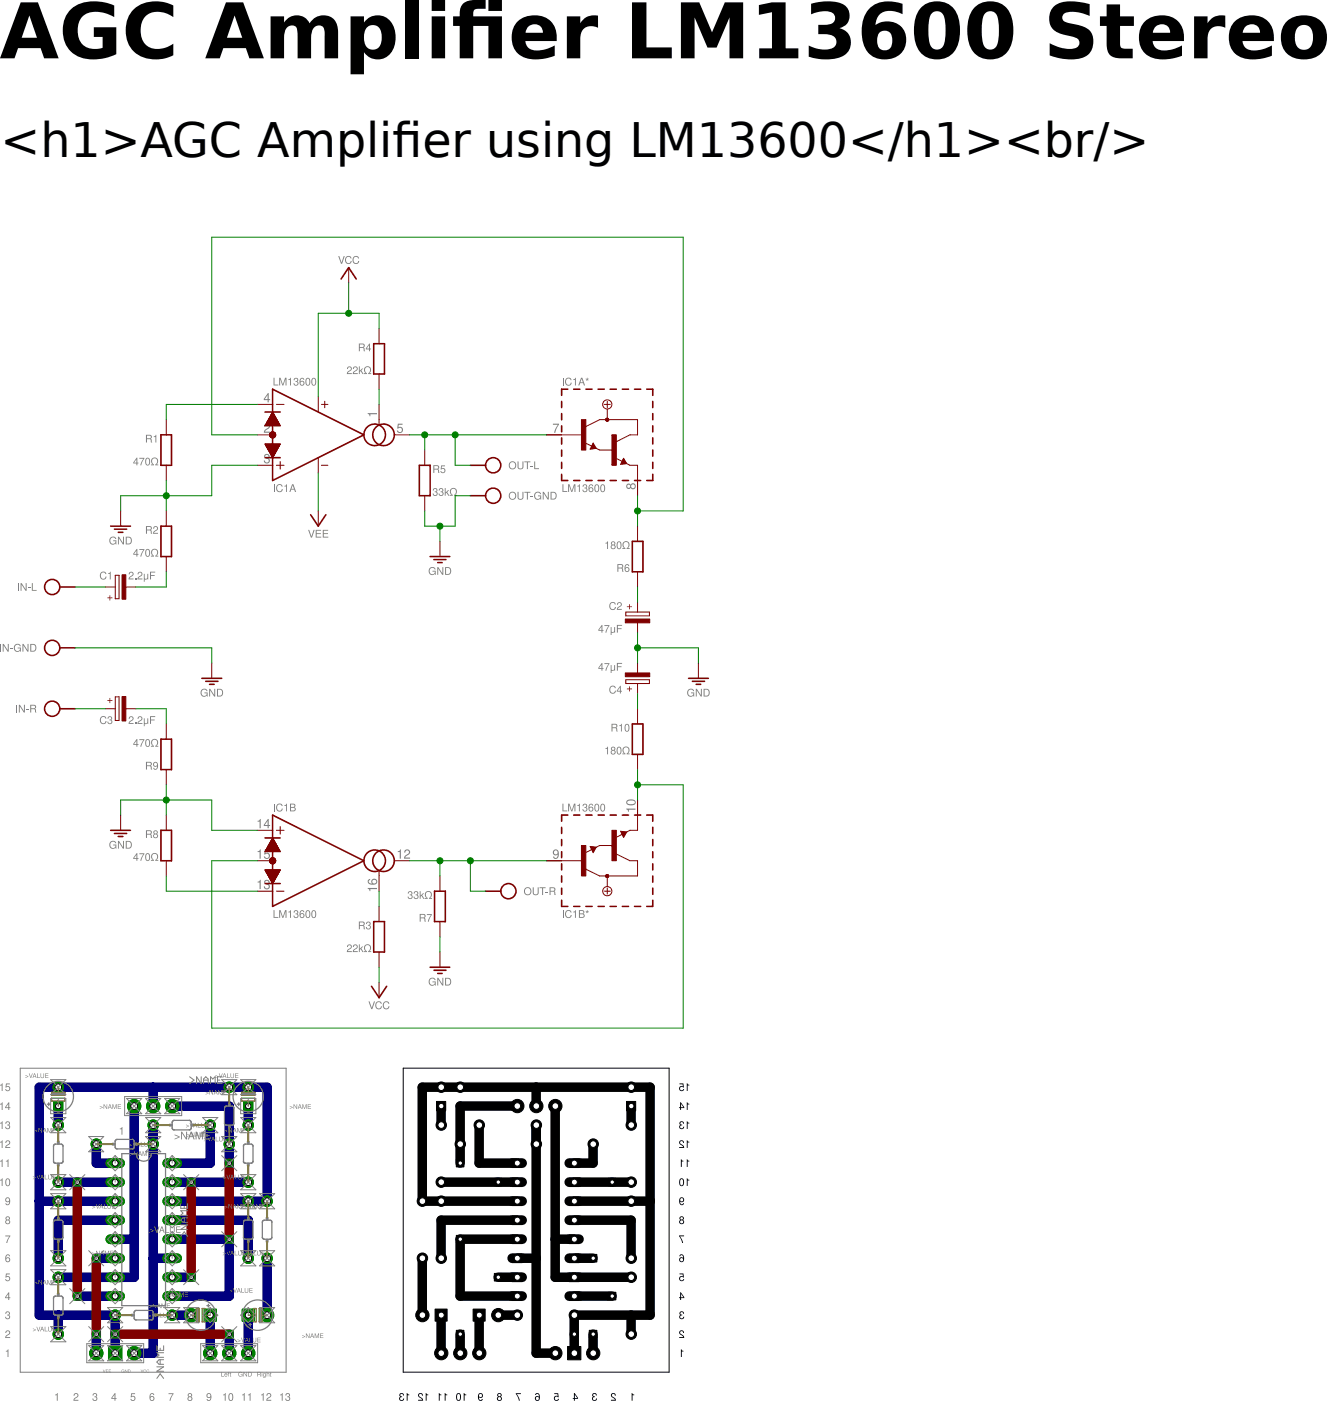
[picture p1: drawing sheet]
<?xml version="1.0" encoding="utf-8"?>
<!DOCTYPE eagle SYSTEM "eagle.dtd">
<eagle version="7.2.0">
<drawing>
<settings>
<setting alwaysvectorfont="no"/>
<setting verticaltext="up"/>
</settings>
<grid distance="0.1" unitdist="inch" unit="inch" style="lines" multiple="1" display="yes" altdistance="2" altunitdist="inch" altunit="inch"/>
<schematic xreflabel="%F%N/%S" xrefpart="/%S.%C%R">
<libraries>
<library name="ic">
<symbols>
<symbol name="OTA">
<wire x1="-7.62" y1="7.62" x2="-7.62" y2="-7.62" width="0.254" layer="94"/>
<wire x1="-7.62" y1="-7.62" x2="7.62" y2="0" width="0.254" layer="94"/>
<wire x1="7.62" y1="0" x2="-7.62" y2="7.62" width="0.254" layer="94"/>
<wire x1="-6.35" y1="5.715" x2="-6.35" y2="4.445" width="0.1524" layer="94"/>
<wire x1="-6.985" y1="5.08" x2="-5.715" y2="5.08" width="0.1524" layer="94"/>
<wire x1="-6.985" y1="-5.08" x2="-5.715" y2="-5.08" width="0.1524" layer="94"/>
<text x="-7.62" y="8.255" size="1.27" layer="95">&gt;NAME</text>
<text x="-7.62" y="-8.255" size="1.27" layer="96" align="top-left">&gt;VALUE</text>
<pin name="-IN" x="-10.16" y="-5.08" visible="pad" length="short" direction="in"/>
<pin name="+IN" x="-10.16" y="5.08" visible="pad" length="short" direction="in"/>
<pin name="OUT" x="15.24" y="0" visible="pad" length="short" direction="out" rot="R180"/>
<polygon width="0" layer="94">
<vertex x="-7.62" y="0.508" curve="90"/>
<vertex x="-8.128" y="0" curve="90"/>
<vertex x="-7.62" y="-0.508" curve="90"/>
<vertex x="-7.112" y="0" curve="90"/>
</polygon>
<polygon width="0" layer="94">
<vertex x="-7.62" y="3.81"/>
<vertex x="-8.89" y="1.524"/>
<vertex x="-6.35" y="1.524"/>
</polygon>
<wire x1="-8.89" y1="3.81" x2="-6.35" y2="3.81" width="0.254" layer="94"/>
<polygon width="0" layer="94">
<vertex x="-7.62" y="-3.81"/>
<vertex x="-6.35" y="-1.524"/>
<vertex x="-8.89" y="-1.524"/>
</polygon>
<wire x1="-6.35" y1="-3.81" x2="-8.89" y2="-3.81" width="0.254" layer="94"/>
<pin name="DIODE/BIAS" x="-10.16" y="0" visible="pad" length="short" direction="pas"/>
<circle x="9.41605" y="0" radius="1.79605" width="0.254" layer="94"/>
<circle x="10.90395" y="0" radius="1.79605" width="0.254" layer="94"/>
<pin name="AMP/BIAS" x="10.16" y="-5.08" visible="pad" length="short" direction="in" rot="R90"/>
<wire x1="10.16" y1="-2.54" x2="10.16" y2="-1.651" width="0.1524" layer="94"/>
</symbol>
<symbol name="OTABUF">
<wire x1="0" y1="2.54" x2="-1.27" y2="2.54" width="0.1524" layer="94"/>
<wire x1="-1.27" y1="2.54" x2="-3.7465" y2="1.30175" width="0.1524" layer="94"/>
<wire x1="-2.3495" y1="-1.36525" x2="-1.8415" y2="-2.25425" width="0.1524" layer="94"/>
<wire x1="-1.8415" y1="-2.25425" x2="-2.8575" y2="-2.38125" width="0.1524" layer="94"/>
<wire x1="-2.8575" y1="-2.38125" x2="-2.3495" y2="-1.36525" width="0.1524" layer="94"/>
<wire x1="-1.27" y1="-2.54" x2="-1.8415" y2="-2.25425" width="0.1524" layer="94"/>
<wire x1="-1.8415" y1="-2.25425" x2="-3.502" y2="-1.424" width="0.1524" layer="94"/>
<wire x1="-2.6035" y1="-2.25425" x2="-2.032" y2="-2.19075" width="0.3048" layer="94"/>
<wire x1="-2.032" y1="-2.19075" x2="-2.3495" y2="-1.61925" width="0.3048" layer="94"/>
<wire x1="-2.3495" y1="-1.61925" x2="-2.6035" y2="-2.12725" width="0.254" layer="94"/>
<wire x1="-2.6035" y1="-2.12725" x2="-2.2225" y2="-2.12725" width="0.254" layer="94"/>
<wire x1="-2.2225" y1="-2.12725" x2="-2.3495" y2="-1.87325" width="0.254" layer="94"/>
<text x="-7.62" y="8.255" size="1.27" layer="95" ratio="10">&gt;NAME</text>
<text x="-7.62" y="-8.255" size="1.27" layer="96" ratio="10" align="top-left">&gt;VALUE</text>
<rectangle x1="-4.318" y1="-2.54" x2="-3.556" y2="2.54" layer="94"/>
<pin name="BUFF/IN" x="-10.16" y="0" visible="pad" length="short" direction="in"/>
<pin name="BUFF/OUT" x="5.08" y="-10.16" visible="pad" length="short" direction="out" rot="R90"/>
<wire x1="5.08" y1="0" x2="3.81" y2="0" width="0.1524" layer="94"/>
<wire x1="3.81" y1="0" x2="1.3335" y2="-1.23825" width="0.1524" layer="94"/>
<wire x1="2.7305" y1="-3.90525" x2="3.2385" y2="-4.79425" width="0.1524" layer="94"/>
<wire x1="3.2385" y1="-4.79425" x2="2.2225" y2="-4.92125" width="0.1524" layer="94"/>
<wire x1="2.2225" y1="-4.92125" x2="2.7305" y2="-3.90525" width="0.1524" layer="94"/>
<wire x1="3.81" y1="-5.08" x2="3.2385" y2="-4.79425" width="0.1524" layer="94"/>
<wire x1="3.2385" y1="-4.79425" x2="1.578" y2="-3.964" width="0.1524" layer="94"/>
<wire x1="2.4765" y1="-4.79425" x2="3.048" y2="-4.73075" width="0.3048" layer="94"/>
<wire x1="3.048" y1="-4.73075" x2="2.7305" y2="-4.15925" width="0.3048" layer="94"/>
<wire x1="2.7305" y1="-4.15925" x2="2.4765" y2="-4.66725" width="0.254" layer="94"/>
<wire x1="2.4765" y1="-4.66725" x2="2.8575" y2="-4.66725" width="0.254" layer="94"/>
<wire x1="2.8575" y1="-4.66725" x2="2.7305" y2="-4.41325" width="0.254" layer="94"/>
<rectangle x1="0.762" y1="-5.08" x2="1.524" y2="0" layer="94"/>
<wire x1="-1.27" y1="-2.54" x2="1.27" y2="-2.54" width="0.1524" layer="94"/>
<polygon width="0.127" layer="94">
<vertex x="0" y="2.286" curve="-90"/>
<vertex x="-0.254" y="2.54" curve="-90"/>
<vertex x="0" y="2.794" curve="-90"/>
<vertex x="0.254" y="2.54" curve="-90"/>
</polygon>
<wire x1="0" y1="2.54" x2="5.08" y2="2.54" width="0.1524" layer="94"/>
<wire x1="5.08" y1="2.54" x2="5.08" y2="0" width="0.1524" layer="94"/>
<circle x="0" y="5.08" radius="0.762" width="0.1524" layer="94"/>
<wire x1="0.508" y1="5.08" x2="-0.508" y2="5.08" width="0.127" layer="94"/>
<wire x1="0" y1="5.588" x2="0" y2="4.572" width="0.127" layer="94"/>
<wire x1="0" y1="4.318" x2="0" y2="2.54" width="0.1524" layer="94"/>
<wire x1="-7.62" y1="7.62" x2="7.62" y2="7.62" width="0.254" layer="94" style="shortdash"/>
<wire x1="7.62" y1="-7.62" x2="-7.62" y2="-7.62" width="0.254" layer="94" style="shortdash"/>
<wire x1="-10.16" y1="0" x2="-3.81" y2="0" width="0.1524" layer="94"/>
<wire x1="3.81" y1="-5.08" x2="5.08" y2="-5.08" width="0.1524" layer="94"/>
<wire x1="5.08" y1="-5.08" x2="5.08" y2="-10.16" width="0.1524" layer="94"/>
<wire x1="7.62" y1="7.62" x2="7.62" y2="-7.62" width="0.254" layer="94" style="shortdash"/>
<wire x1="-7.62" y1="7.62" x2="-7.62" y2="-7.62" width="0.254" layer="94" style="shortdash"/>
</symbol>
<symbol name="PWR+-OTA">
<text x="-1.27" y="4.445" size="0.8128" layer="93" rot="MR90">V+</text>
<text x="-1.27" y="-5.715" size="0.8128" layer="93" rot="MR90">V-</text>
<pin name="V+" x="0" y="6.35" visible="off" length="short" direction="pwr" rot="R270"/>
<pin name="V-" x="0" y="-6.35" visible="off" length="short" direction="pwr" rot="R90"/>
<text x="1.27" y="5.08" size="1.778" layer="94" font="vector" rot="MR0" align="center">+</text>
<text x="1.27" y="-5.08" size="1.778" layer="94" font="vector" rot="MR0" align="center">-</text>
</symbol>
</symbols>
<devicesets>
<deviceset name="LM13600">
<gates>
<gate name="A" symbol="OTA" x="0" y="22.86"/>
<gate name="B" symbol="OTA" x="0" y="2.54"/>
<gate name="A*" symbol="OTABUF" x="35.56" y="22.86"/>
<gate name="B*" symbol="OTABUF" x="35.56" y="2.54"/>
<gate name="5" symbol="PWR+-OTA" x="2.54" y="22.86"/>
</gates>
<devices>
<device name="" package="DIL16">
<connects>
<connect gate="5" pin="V+" pad="11"/>
<connect gate="5" pin="V-" pad="6"/>
<connect gate="A" pin="+IN" pad="3"/>
<connect gate="A" pin="-IN" pad="4"/>
<connect gate="A" pin="AMP/BIAS" pad="1"/>
<connect gate="A" pin="DIODE/BIAS" pad="2"/>
<connect gate="A" pin="OUT" pad="5"/>
<connect gate="A*" pin="BUFF/IN" pad="7"/>
<connect gate="A*" pin="BUFF/OUT" pad="8"/>
<connect gate="B" pin="+IN" pad="14"/>
<connect gate="B" pin="-IN" pad="13"/>
<connect gate="B" pin="AMP/BIAS" pad="16"/>
<connect gate="B" pin="DIODE/BIAS" pad="15"/>
<connect gate="B" pin="OUT" pad="12"/>
<connect gate="B*" pin="BUFF/IN" pad="9"/>
<connect gate="B*" pin="BUFF/OUT" pad="10"/>
</connects>
<technologies>
<technology name=""/>
</technologies>
</device>
</devices>
</deviceset>
</devicesets>
</library>
<library name="r">
<symbols>
<symbol name="R">
<pin name="1" x="0" y="5.08" visible="off" length="short" direction="pas" swaplevel="1" rot="R270"/>
<pin name="2" x="0" y="-5.08" visible="off" length="short" direction="pas" swaplevel="1" rot="R90"/>
<wire x1="0.889" y1="-2.54" x2="0.889" y2="2.54" width="0.254" layer="94"/>
<wire x1="-0.889" y1="2.54" x2="-0.889" y2="-2.54" width="0.254" layer="94"/>
<wire x1="0.889" y1="2.54" x2="-0.889" y2="2.54" width="0.254" layer="94"/>
<wire x1="0.889" y1="-2.54" x2="-0.889" y2="-2.54" width="0.254" layer="94"/>
<text x="-1.27" y="1.27" size="1.27" layer="95" align="bottom-right">&gt;NAME</text>
<text x="-1.27" y="-1.27" size="1.27" layer="96" align="top-right">&gt;VALUE</text>
</symbol>
</symbols>
<devicesets>
<deviceset name="R" prefix="R" uservalue="yes">
<gates>
<gate name="1" symbol="R" x="0" y="0"/>
</gates>
<devices>
<device name="0204/5" package="0204/5">
<connects>
<connect gate="1" pin="1" pad="1"/>
<connect gate="1" pin="2" pad="2"/>
</connects>
<technologies>
<technology name=""/>
</technologies>
</device>
<device name="0204/7" package="0204/7">
<connects>
<connect gate="1" pin="1" pad="1"/>
<connect gate="1" pin="2" pad="2"/>
</connects>
<technologies>
<technology name=""/>
</technologies>
</device>
<device name="0204V" package="0204V">
<connects>
<connect gate="1" pin="1" pad="1"/>
<connect gate="1" pin="2" pad="2"/>
</connects>
<technologies>
<technology name=""/>
</technologies>
</device>
<device name="0207/10" package="0207/10">
<connects>
<connect gate="1" pin="1" pad="1"/>
<connect gate="1" pin="2" pad="2"/>
</connects>
<technologies>
<technology name=""/>
</technologies>
</device>
<device name="0207/12" package="0207/12">
<connects>
<connect gate="1" pin="1" pad="1"/>
<connect gate="1" pin="2" pad="2"/>
</connects>
<technologies>
<technology name=""/>
</technologies>
</device>
<device name="0207/15" package="0207/15">
<connects>
<connect gate="1" pin="1" pad="1"/>
<connect gate="1" pin="2" pad="2"/>
</connects>
<technologies>
<technology name=""/>
</technologies>
</device>
<device name="0207/2V" package="0207/2V">
<connects>
<connect gate="1" pin="1" pad="1"/>
<connect gate="1" pin="2" pad="2"/>
</connects>
<technologies>
<technology name=""/>
</technologies>
</device>
<device name="0207/5V" package="0207/5V">
<connects>
<connect gate="1" pin="1" pad="1"/>
<connect gate="1" pin="2" pad="2"/>
</connects>
<technologies>
<technology name=""/>
</technologies>
</device>
<device name="0207/7" package="0207/7">
<connects>
<connect gate="1" pin="1" pad="1"/>
<connect gate="1" pin="2" pad="2"/>
</connects>
<technologies>
<technology name=""/>
</technologies>
</device>
<device name="0204/10" package="0204/10">
<connects>
<connect gate="1" pin="1" pad="1"/>
<connect gate="1" pin="2" pad="2"/>
</connects>
<technologies>
<technology name=""/>
</technologies>
</device>
<device name="0204/12" package="0204/12">
<connects>
<connect gate="1" pin="1" pad="1"/>
<connect gate="1" pin="2" pad="2"/>
</connects>
<technologies>
<technology name=""/>
</technologies>
</device>
<device name="0204/15" package="0204/15">
<connects>
<connect gate="1" pin="1" pad="1"/>
<connect gate="1" pin="2" pad="2"/>
</connects>
<technologies>
<technology name=""/>
</technologies>
</device>
<device name="0204/2V" package="0204/2V">
<connects>
<connect gate="1" pin="1" pad="1"/>
<connect gate="1" pin="2" pad="2"/>
</connects>
<technologies>
<technology name=""/>
</technologies>
</device>
<device name="0202/2V" package="0202/2V">
<connects>
<connect gate="1" pin="1" pad="1"/>
<connect gate="1" pin="2" pad="2"/>
</connects>
<technologies>
<technology name=""/>
</technologies>
</device>
<device name="0202/5" package="0202/5">
<connects>
<connect gate="1" pin="1" pad="1"/>
<connect gate="1" pin="2" pad="2"/>
</connects>
<technologies>
<technology name=""/>
</technologies>
</device>
<device name="0202/7" package="0202/7">
<connects>
<connect gate="1" pin="1" pad="1"/>
<connect gate="1" pin="2" pad="2"/>
</connects>
<technologies>
<technology name=""/>
</technologies>
</device>
<device name="0202/10" package="0202/10">
<connects>
<connect gate="1" pin="1" pad="1"/>
<connect gate="1" pin="2" pad="2"/>
</connects>
<technologies>
<technology name=""/>
</technologies>
</device>
<device name="0202V" package="0202V">
<connects>
<connect gate="1" pin="1" pad="1"/>
<connect gate="1" pin="2" pad="2"/>
</connects>
<technologies>
<technology name=""/>
</technologies>
</device>
<device name="0202/12" package="0202/12">
<connects>
<connect gate="1" pin="1" pad="1"/>
<connect gate="1" pin="2" pad="2"/>
</connects>
<technologies>
<technology name=""/>
</technologies>
</device>
<device name="0202/15" package="0202/15">
<connects>
<connect gate="1" pin="1" pad="1"/>
<connect gate="1" pin="2" pad="2"/>
</connects>
<technologies>
<technology name=""/>
</technologies>
</device>
<device name="0202/7-V" package="0202/7-V">
<connects>
<connect gate="1" pin="1" pad="1"/>
<connect gate="1" pin="2" pad="2"/>
</connects>
<technologies>
<technology name=""/>
</technologies>
</device>
<device name="0202/5-V" package="0202/5-V">
<connects>
<connect gate="1" pin="1" pad="1"/>
<connect gate="1" pin="2" pad="2"/>
</connects>
<technologies>
<technology name=""/>
</technologies>
</device>
<device name="0202/10-V" package="0202/10-V">
<connects>
<connect gate="1" pin="1" pad="1"/>
<connect gate="1" pin="2" pad="2"/>
</connects>
<technologies>
<technology name=""/>
</technologies>
</device>
<device name="0204/7-V" package="0204/7-V">
<connects>
<connect gate="1" pin="1" pad="1"/>
<connect gate="1" pin="2" pad="2"/>
</connects>
<technologies>
<technology name=""/>
</technologies>
</device>
<device name="0204/10-V" package="0204/10-V">
<connects>
<connect gate="1" pin="1" pad="1"/>
<connect gate="1" pin="2" pad="2"/>
</connects>
<technologies>
<technology name=""/>
</technologies>
</device>
<device name="0204/12-V" package="0204/12-V">
<connects>
<connect gate="1" pin="1" pad="1"/>
<connect gate="1" pin="2" pad="2"/>
</connects>
<technologies>
<technology name=""/>
</technologies>
</device>
<device name="0204/15-V" package="0204/15-V">
<connects>
<connect gate="1" pin="1" pad="1"/>
<connect gate="1" pin="2" pad="2"/>
</connects>
<technologies>
<technology name=""/>
</technologies>
</device>
<device name="0204/2" package="0204/2">
<connects>
<connect gate="1" pin="1" pad="1"/>
<connect gate="1" pin="2" pad="2"/>
</connects>
<technologies>
<technology name=""/>
</technologies>
</device>
<device name="0202/12-V" package="0202/12-V">
<connects>
<connect gate="1" pin="1" pad="1"/>
<connect gate="1" pin="2" pad="2"/>
</connects>
<technologies>
<technology name=""/>
</technologies>
</device>
</devices>
</deviceset>
</devicesets>
</library>
<library name="c">
<symbols>
<symbol name="CPOL-H">
<text x="-1.27" y="-0.9525" size="1.27" layer="94" rot="R180">+</text>
<pin name="-" x="2.54" y="0" visible="off" length="point" direction="pas" rot="R180"/>
<pin name="+" x="-2.54" y="0" visible="off" length="point" direction="pas"/>
<wire x1="2.54" y1="0" x2="0.762" y2="0" width="0.1524" layer="94"/>
<wire x1="-2.54" y1="0" x2="-0.889" y2="0" width="0.1524" layer="94"/>
<rectangle x1="-1.4605" y1="-0.3175" x2="2.6035" y2="0.3175" layer="94" rot="R90"/>
<wire x1="-0.889" y1="-1.9685" x2="-0.254" y2="-1.9685" width="0.127" layer="94"/>
<wire x1="-0.254" y1="-1.9685" x2="-0.254" y2="1.9685" width="0.127" layer="94"/>
<wire x1="-0.254" y1="1.9685" x2="-0.889" y2="1.9685" width="0.127" layer="94"/>
<wire x1="-0.889" y1="1.9685" x2="-0.889" y2="0" width="0.127" layer="94"/>
<wire x1="-0.889" y1="0" x2="-0.889" y2="-1.9685" width="0.127" layer="94"/>
<text x="-1.27" y="1.27" size="1.27" layer="95" align="bottom-right">&gt;NAME</text>
<text x="1.27" y="1.27" size="1.27" layer="96">&gt;VALUE</text>
</symbol>
<symbol name="CPOL">
<text x="-2.54" y="1.27" size="1.27" layer="95" align="bottom-right">&gt;NAME</text>
<text x="-0.9525" y="1.27" size="1.27" layer="94" rot="R90">+</text>
<text x="-2.54" y="-1.27" size="1.27" layer="96" align="top-right">&gt;VALUE</text>
<pin name="-" x="0" y="-2.54" visible="off" length="point" direction="pas" rot="R90"/>
<pin name="+" x="0" y="2.54" visible="off" length="point" direction="pas" rot="R270"/>
<wire x1="0" y1="-2.54" x2="0" y2="-0.762" width="0.1524" layer="94"/>
<wire x1="0" y1="2.54" x2="0" y2="0.889" width="0.1524" layer="94"/>
<rectangle x1="-2.032" y1="-0.889" x2="2.032" y2="-0.254" layer="94"/>
<wire x1="-1.9685" y1="0.889" x2="-1.9685" y2="0.254" width="0.127" layer="94"/>
<wire x1="-1.9685" y1="0.254" x2="1.9685" y2="0.254" width="0.127" layer="94"/>
<wire x1="1.9685" y1="0.254" x2="1.9685" y2="0.889" width="0.127" layer="94"/>
<wire x1="1.9685" y1="0.889" x2="0" y2="0.889" width="0.127" layer="94"/>
<wire x1="0" y1="0.889" x2="-1.9685" y2="0.889" width="0.127" layer="94"/>
</symbol>
</symbols>
<devicesets>
<deviceset name="CPOL-H" prefix="C" uservalue="yes">
<gates>
<gate name="1" symbol="CPOL-H" x="0" y="0"/>
</gates>
<devices>
<device name="E2,5-5" package="E2,5-5">
<connects>
<connect gate="1" pin="+" pad="+"/>
<connect gate="1" pin="-" pad="-"/>
</connects>
<technologies>
<technology name=""/>
</technologies>
</device>
<device name="E2,5-5/V" package="E2,5-5/V">
<connects>
<connect gate="1" pin="+" pad="+"/>
<connect gate="1" pin="-" pad="-"/>
</connects>
<technologies>
<technology name=""/>
</technologies>
</device>
<device name="E2,5-3" package="E2,5-3">
<connects>
<connect gate="1" pin="+" pad="+"/>
<connect gate="1" pin="-" pad="-"/>
</connects>
<technologies>
<technology name=""/>
</technologies>
</device>
<device name="E2,5-3/V" package="E2,5-3/V">
<connects>
<connect gate="1" pin="+" pad="+"/>
<connect gate="1" pin="-" pad="-"/>
</connects>
<technologies>
<technology name=""/>
</technologies>
</device>
<device name="E2,5-4" package="E2,5-4">
<connects>
<connect gate="1" pin="+" pad="+"/>
<connect gate="1" pin="-" pad="-"/>
</connects>
<technologies>
<technology name=""/>
</technologies>
</device>
<device name="E2,5-4/V" package="E2.5-4/V">
<connects>
<connect gate="1" pin="+" pad="+"/>
<connect gate="1" pin="-" pad="-"/>
</connects>
<technologies>
<technology name=""/>
</technologies>
</device>
</devices>
</deviceset>
<deviceset name="CPOL" prefix="C" uservalue="yes">
<gates>
<gate name="1" symbol="CPOL" x="0" y="0"/>
</gates>
<devices>
<device name="E15-5AXIAL" package="E15-5">
<connects>
<connect gate="1" pin="+" pad="+"/>
<connect gate="1" pin="-" pad="-"/>
</connects>
<technologies>
<technology name=""/>
</technologies>
</device>
<device name="E15-6AXIAL" package="E15-6">
<connects>
<connect gate="1" pin="+" pad="+"/>
<connect gate="1" pin="-" pad="-"/>
</connects>
<technologies>
<technology name=""/>
</technologies>
</device>
<device name="E15-9AXIAL" package="E15-9">
<connects>
<connect gate="1" pin="+" pad="+"/>
<connect gate="1" pin="-" pad="-"/>
</connects>
<technologies>
<technology name=""/>
</technologies>
</device>
<device name="E2.5-4R" package="E2,5-4R">
<connects>
<connect gate="1" pin="+" pad="+"/>
<connect gate="1" pin="-" pad="-"/>
</connects>
<technologies>
<technology name=""/>
</technologies>
</device>
<device name="E2.5-5" package="E2,5-5">
<connects>
<connect gate="1" pin="+" pad="+"/>
<connect gate="1" pin="-" pad="-"/>
</connects>
<technologies>
<technology name=""/>
</technologies>
</device>
<device name="E2.5-6" package="E2,5-6">
<connects>
<connect gate="1" pin="+" pad="+"/>
<connect gate="1" pin="-" pad="-"/>
</connects>
<technologies>
<technology name=""/>
</technologies>
</device>
<device name="E2.5-7" package="E2,5-7">
<connects>
<connect gate="1" pin="+" pad="+"/>
<connect gate="1" pin="-" pad="-"/>
</connects>
<technologies>
<technology name=""/>
</technologies>
</device>
<device name="E2.5-4V" package="E2,5RE">
<connects>
<connect gate="1" pin="+" pad="+"/>
<connect gate="1" pin="-" pad="-"/>
</connects>
<technologies>
<technology name=""/>
</technologies>
</device>
<device name="E25-10AXIAL" package="E25-10">
<connects>
<connect gate="1" pin="+" pad="+"/>
<connect gate="1" pin="-" pad="-"/>
</connects>
<technologies>
<technology name=""/>
</technologies>
</device>
<device name="E25-9AXIAL" package="E25-9">
<connects>
<connect gate="1" pin="+" pad="+"/>
<connect gate="1" pin="-" pad="-"/>
</connects>
<technologies>
<technology name=""/>
</technologies>
</device>
<device name="E30-10AXIAL" package="E30-10">
<connects>
<connect gate="1" pin="+" pad="+"/>
<connect gate="1" pin="-" pad="-"/>
</connects>
<technologies>
<technology name=""/>
</technologies>
</device>
<device name="E30-12AXIAL" package="E30-12">
<connects>
<connect gate="1" pin="+" pad="+"/>
<connect gate="1" pin="-" pad="-"/>
</connects>
<technologies>
<technology name=""/>
</technologies>
</device>
<device name="E30-16AXIAL" package="E30-16">
<connects>
<connect gate="1" pin="+" pad="+"/>
<connect gate="1" pin="-" pad="-"/>
</connects>
<technologies>
<technology name=""/>
</technologies>
</device>
<device name="E35-12AXIAL" package="E35-12">
<connects>
<connect gate="1" pin="+" pad="+"/>
<connect gate="1" pin="-" pad="-"/>
</connects>
<technologies>
<technology name=""/>
</technologies>
</device>
<device name="E35-14AXIAL" package="E35-14">
<connects>
<connect gate="1" pin="+" pad="+"/>
<connect gate="1" pin="-" pad="-"/>
</connects>
<technologies>
<technology name=""/>
</technologies>
</device>
<device name="E35-16AXIAL" package="E35-16">
<connects>
<connect gate="1" pin="+" pad="+"/>
<connect gate="1" pin="-" pad="-"/>
</connects>
<technologies>
<technology name=""/>
</technologies>
</device>
<device name="E35-18AXIAL" package="E35-18">
<connects>
<connect gate="1" pin="+" pad="+"/>
<connect gate="1" pin="-" pad="-"/>
</connects>
<technologies>
<technology name=""/>
</technologies>
</device>
<device name="E45-16AXIAL" package="E45-16">
<connects>
<connect gate="1" pin="+" pad="+"/>
<connect gate="1" pin="-" pad="-"/>
</connects>
<technologies>
<technology name=""/>
</technologies>
</device>
<device name="E45-18AXIAL" package="E45-18">
<connects>
<connect gate="1" pin="+" pad="+"/>
<connect gate="1" pin="-" pad="-"/>
</connects>
<technologies>
<technology name=""/>
</technologies>
</device>
<device name="E45-21AXIAL" package="E45-21">
<connects>
<connect gate="1" pin="+" pad="+"/>
<connect gate="1" pin="-" pad="-"/>
</connects>
<technologies>
<technology name=""/>
</technologies>
</device>
<device name="E45-22AXIAL" package="E45-22">
<connects>
<connect gate="1" pin="+" pad="+"/>
<connect gate="1" pin="-" pad="-"/>
</connects>
<technologies>
<technology name=""/>
</technologies>
</device>
<device name="E45-25AXIAL" package="E45-25">
<connects>
<connect gate="1" pin="+" pad="+"/>
<connect gate="1" pin="-" pad="-"/>
</connects>
<technologies>
<technology name=""/>
</technologies>
</device>
<device name="E5-10.5" package="E5-10,5">
<connects>
<connect gate="1" pin="+" pad="+"/>
<connect gate="1" pin="-" pad="-"/>
</connects>
<technologies>
<technology name=""/>
</technologies>
</device>
<device name="E5-13" package="E5-13">
<connects>
<connect gate="1" pin="+" pad="+"/>
<connect gate="1" pin="-" pad="-"/>
</connects>
<technologies>
<technology name=""/>
</technologies>
</device>
<device name="E5-4" package="E5-4">
<connects>
<connect gate="1" pin="+" pad="+"/>
<connect gate="1" pin="-" pad="-"/>
</connects>
<technologies>
<technology name=""/>
</technologies>
</device>
<device name="E5-5" package="E5-5">
<connects>
<connect gate="1" pin="+" pad="+"/>
<connect gate="1" pin="-" pad="-"/>
</connects>
<technologies>
<technology name=""/>
</technologies>
</device>
<device name="E5-6" package="E5-6">
<connects>
<connect gate="1" pin="+" pad="+"/>
<connect gate="1" pin="-" pad="-"/>
</connects>
<technologies>
<technology name=""/>
</technologies>
</device>
<device name="E5-8.5" package="E5-8,5">
<connects>
<connect gate="1" pin="+" pad="+"/>
<connect gate="1" pin="-" pad="-"/>
</connects>
<technologies>
<technology name=""/>
</technologies>
</device>
<device name="E50-25AXIAL" package="E50-25">
<connects>
<connect gate="1" pin="+" pad="+"/>
<connect gate="1" pin="-" pad="-"/>
</connects>
<technologies>
<technology name=""/>
</technologies>
</device>
<device name="E50-30AXIAL" package="E50-30">
<connects>
<connect gate="1" pin="+" pad="+"/>
<connect gate="1" pin="-" pad="-"/>
</connects>
<technologies>
<technology name=""/>
</technologies>
</device>
<device name="E55-25AXIAL" package="E55-25">
<connects>
<connect gate="1" pin="+" pad="+"/>
<connect gate="1" pin="-" pad="-"/>
</connects>
<technologies>
<technology name=""/>
</technologies>
</device>
<device name="E55-30AXIAL" package="E55-30">
<connects>
<connect gate="1" pin="+" pad="+"/>
<connect gate="1" pin="-" pad="-"/>
</connects>
<technologies>
<technology name=""/>
</technologies>
</device>
<device name="E5-9VAXIAL" package="E5R">
<connects>
<connect gate="1" pin="+" pad="+"/>
<connect gate="1" pin="-" pad="-"/>
</connects>
<technologies>
<technology name=""/>
</technologies>
</device>
<device name="E7.5-16" package="E7,5-16">
<connects>
<connect gate="1" pin="+" pad="+"/>
<connect gate="1" pin="-" pad="-"/>
</connects>
<technologies>
<technology name=""/>
</technologies>
</device>
<device name="E7.5-18" package="E7,5-18">
<connects>
<connect gate="1" pin="+" pad="+"/>
<connect gate="1" pin="-" pad="-"/>
</connects>
<technologies>
<technology name=""/>
</technologies>
</device>
<device name="E2,5-6E" package="E2,5-6E">
<connects>
<connect gate="1" pin="+" pad="+"/>
<connect gate="1" pin="-" pad="-"/>
</connects>
<technologies>
<technology name=""/>
</technologies>
</device>
<device name="E2,5-4" package="E2,5-4">
<connects>
<connect gate="1" pin="+" pad="+"/>
<connect gate="1" pin="-" pad="-"/>
</connects>
<technologies>
<technology name=""/>
</technologies>
</device>
<device name="E2,5-3" package="E2,5-3">
<connects>
<connect gate="1" pin="+" pad="+"/>
<connect gate="1" pin="-" pad="-"/>
</connects>
<technologies>
<technology name=""/>
</technologies>
</device>
<device name="E2,5-4/V" package="E2.5-4/V">
<connects>
<connect gate="1" pin="+" pad="+"/>
<connect gate="1" pin="-" pad="-"/>
</connects>
<technologies>
<technology name=""/>
</technologies>
</device>
<device name="E2,5-5/V" package="E2,5-5/V">
<connects>
<connect gate="1" pin="+" pad="+"/>
<connect gate="1" pin="-" pad="-"/>
</connects>
<technologies>
<technology name=""/>
</technologies>
</device>
<device name="E5-5/V" package="E5-5/V">
<connects>
<connect gate="1" pin="+" pad="+"/>
<connect gate="1" pin="-" pad="-"/>
</connects>
<technologies>
<technology name=""/>
</technologies>
</device>
<device name="E5-4-R45" package="E5-4-R45">
<connects>
<connect gate="1" pin="+" pad="+"/>
<connect gate="1" pin="-" pad="-"/>
</connects>
<technologies>
<technology name=""/>
</technologies>
</device>
<device name="E2,5-3/V" package="E2,5-3/V">
<connects>
<connect gate="1" pin="+" pad="+"/>
<connect gate="1" pin="-" pad="-"/>
</connects>
<technologies>
<technology name=""/>
</technologies>
</device>
</devices>
</deviceset>
</devicesets>
</library>
<library name="pad">
<symbols>
<symbol name="GND">
<wire x1="-1.651" y1="0" x2="1.651" y2="0" width="0.254" layer="94"/>
<text x="0" y="-1.778" size="1.27" layer="96" align="top-center">&gt;VALUE</text>
<pin name="GND" x="0" y="2.54" visible="off" length="short" direction="sup" rot="R270"/>
<wire x1="-1.016" y1="-0.508" x2="1.016" y2="-0.508" width="0.254" layer="94"/>
<wire x1="-0.381" y1="-1.016" x2="0.381" y2="-1.016" width="0.254" layer="94"/>
</symbol>
<symbol name="VCC2">
<wire x1="1.27" y1="0.635" x2="0" y2="2.54" width="0.254" layer="94"/>
<wire x1="0" y1="2.54" x2="-1.27" y2="0.635" width="0.254" layer="94"/>
<text x="0" y="3.175" size="1.27" layer="95" align="bottom-center">VCC</text>
<pin name="VCC" x="0" y="0" visible="off" length="short" direction="sup" rot="R90"/>
</symbol>
<symbol name="GND2">
<wire x1="-1.651" y1="-2.54" x2="1.651" y2="-2.54" width="0.254" layer="94"/>
<text x="0" y="-4.318" size="1.27" layer="95" align="top-center">GND</text>
<pin name="GND" x="0" y="0" visible="off" length="short" direction="sup" rot="R270"/>
<wire x1="-1.016" y1="-3.048" x2="1.016" y2="-3.048" width="0.254" layer="94"/>
<wire x1="-0.381" y1="-3.556" x2="0.381" y2="-3.556" width="0.254" layer="94"/>
</symbol>
<symbol name="VEE2">
<wire x1="-1.27" y1="-0.635" x2="0" y2="-2.54" width="0.254" layer="94"/>
<wire x1="0" y1="-2.54" x2="1.27" y2="-0.635" width="0.254" layer="94"/>
<text x="0" y="-3.175" size="1.27" layer="95" rot="MR180" align="bottom-center">VEE</text>
<pin name="VEE" x="0" y="0" visible="off" length="short" direction="sup" rot="R270"/>
</symbol>
<symbol name="SPAD">
<pin name="P$1" x="0" y="0" visible="off" length="point" direction="pas" function="dot"/>
<wire x1="0" y1="0" x2="-2.54" y2="0" width="0.254" layer="94"/>
<circle x="-3.81" y="0" radius="1.27" width="0.254" layer="94"/>
<text x="-6.35" y="0" size="1.27" layer="95" align="center-right">&gt;NAME</text>
</symbol>
<symbol name="VCC">
<wire x1="1.27" y1="0.635" x2="0" y2="2.54" width="0.254" layer="94"/>
<wire x1="0" y1="2.54" x2="-1.27" y2="0.635" width="0.254" layer="94"/>
<text x="0" y="3.175" size="1.27" layer="96" align="bottom-center">&gt;VALUE</text>
<pin name="VCC" x="0" y="0" visible="off" length="short" direction="sup" rot="R90"/>
</symbol>
</symbols>
<devicesets>
<deviceset name="GND" prefix="S">
<gates>
<gate name="1" symbol="GND" x="0" y="0"/>
</gates>
<devices>
<device name="">
<technologies>
<technology name=""/>
</technologies>
</device>
</devices>
</deviceset>
<deviceset name="VCC_GND_VEE" prefix="PWR">
<gates>
<gate name="1" symbol="VCC2" x="0" y="5.08"/>
<gate name="2" symbol="GND2" x="0" y="0"/>
<gate name="3" symbol="VEE2" x="0" y="-7.62"/>
</gates>
<devices>
<device name="" package="SPAD-3">
<connects>
<connect gate="1" pin="VCC" pad="1"/>
<connect gate="2" pin="GND" pad="2"/>
<connect gate="3" pin="VEE" pad="3"/>
</connects>
<technologies>
<technology name=""/>
</technologies>
</device>
<device name="PWR-+GND-" package="SPAD-PWR-+GND-">
<connects>
<connect gate="1" pin="VCC" pad="VCC"/>
<connect gate="2" pin="GND" pad="GND"/>
<connect gate="3" pin="VEE" pad="VEE"/>
</connects>
<technologies>
<technology name=""/>
</technologies>
</device>
<device name="PWR--GND+" package="SPAD-PWR--GND+">
<connects>
<connect gate="1" pin="VCC" pad="VCC"/>
<connect gate="2" pin="GND" pad="GND"/>
<connect gate="3" pin="VEE" pad="VEE"/>
</connects>
<technologies>
<technology name=""/>
</technologies>
</device>
</devices>
</deviceset>
<deviceset name="SAUDIO" prefix="J">
<gates>
<gate name="-L" symbol="SPAD" x="0" y="5.08"/>
<gate name="-GND" symbol="SPAD" x="0" y="0"/>
<gate name="-R" symbol="SPAD" x="0" y="-5.08"/>
</gates>
<devices>
<device name="" package="SPAD-3">
<connects>
<connect gate="-GND" pin="P$1" pad="2"/>
<connect gate="-L" pin="P$1" pad="1"/>
<connect gate="-R" pin="P$1" pad="3"/>
</connects>
<technologies>
<technology name=""/>
</technologies>
</device>
<device name="L-GND-R" package="SPAD-L-GND-R">
<connects>
<connect gate="-GND" pin="P$1" pad="0"/>
<connect gate="-L" pin="P$1" pad="L"/>
<connect gate="-R" pin="P$1" pad="R"/>
</connects>
<technologies>
<technology name=""/>
</technologies>
</device>
<device name="R-GND-L" package="SPAD-R-GND-L">
<connects>
<connect gate="-GND" pin="P$1" pad="0"/>
<connect gate="-L" pin="P$1" pad="L"/>
<connect gate="-R" pin="P$1" pad="R"/>
</connects>
<technologies>
<technology name=""/>
</technologies>
</device>
</devices>
</deviceset>
<deviceset name="VCC">
<gates>
<gate name="1" symbol="VCC" x="0" y="0"/>
</gates>
<devices>
<device name="">
<technologies>
<technology name=""/>
</technologies>
</device>
</devices>
</deviceset>
</devicesets>
</library>
</libraries>
<attributes>
</attributes>
<variantdefs>
</variantdefs>
<classes>
<class number="0" name="default" width="0.6096" drill="0">
</class>
</classes>
<parts>
<part name="IC1" library="ic" deviceset="LM13600" device=""/>
<part name="R4" library="r" deviceset="R" device="0202/7" value="22kΩ"/>
<part name="R5" library="r" deviceset="R" device="0202/7-V" value="33kΩ"/>
<part name="R1" library="r" deviceset="R" device="0202/7-V" value="470Ω"/>
<part name="R2" library="r" deviceset="R" device="0202/7" value="470Ω"/>
<part name="C1" library="c" deviceset="CPOL-H" device="E2,5-4" value="2.2μF"/>
<part name="C2" library="c" deviceset="CPOL" device="E2,5-4/V" value="47μF"/>
<part name="R6" library="r" deviceset="R" device="0202/7-V" value="180Ω"/>
<part name="S2" library="pad" deviceset="GND" device=""/>
<part name="S3" library="pad" deviceset="GND" device=""/>
<part name="PWR" library="pad" deviceset="VCC_GND_VEE" device="PWR--GND+" value="VCC_GND_VEEPWR--GND+"/>
<part name="S1" library="pad" deviceset="GND" device=""/>
<part name="R3" library="r" deviceset="R" device="0202/7" value="22kΩ"/>
<part name="R7" library="r" deviceset="R" device="0202/7-V" value="33kΩ"/>
<part name="R8" library="r" deviceset="R" device="0202/7-V" value="470Ω"/>
<part name="R9" library="r" deviceset="R" device="0202/7-V" value="470Ω"/>
<part name="C3" library="c" deviceset="CPOL-H" device="E2,5-4" value="2.2μF"/>
<part name="C4" library="c" deviceset="CPOL" device="E2,5-4/V" value="47μF"/>
<part name="R10" library="r" deviceset="R" device="0202/7-V" value="180Ω"/>
<part name="S4" library="pad" deviceset="GND" device=""/>
<part name="IN" library="pad" deviceset="SAUDIO" device="L-GND-R" value="SAUDIOL-GND-R"/>
<part name="OUT" library="pad" deviceset="SAUDIO" device=""/>
<part name="S5" library="pad" deviceset="GND" device=""/>
<part name="U$1" library="pad" deviceset="VCC" device=""/>
</parts>
<sheets>
<sheet>
<plain>
</plain>
<instances>
<instance part="IC1" gate="A" x="55.88" y="99.06" rot="MR180"/>
<instance part="IC1" gate="A*" x="104.14" y="99.06"/>
<instance part="R4" gate="1" x="66.04" y="111.76"/>
<instance part="R5" gate="1" x="73.66" y="91.44" rot="MR0"/>
<instance part="R1" gate="1" x="30.48" y="96.52"/>
<instance part="R2" gate="1" x="30.48" y="81.28"/>
<instance part="C1" gate="1" x="22.86" y="73.66"/>
<instance part="C2" gate="1" x="109.22" y="68.58"/>
<instance part="R6" gate="1" x="109.22" y="78.74" rot="MR180"/>
<instance part="S2" gate="1" x="119.38" y="58.42"/>
<instance part="S3" gate="1" x="76.2" y="78.74"/>
<instance part="IC1" gate="5" x="55.88" y="99.06"/>
<instance part="PWR" gate="1" x="60.96" y="124.46"/>
<instance part="PWR" gate="2" x="22.86" y="86.36"/>
<instance part="PWR" gate="3" x="55.88" y="86.36"/>
<instance part="S1" gate="1" x="38.1" y="58.42"/>
<instance part="R3" gate="1" x="66.04" y="15.24"/>
<instance part="R7" gate="1" x="76.2" y="20.32" rot="MR180"/>
<instance part="R8" gate="1" x="30.48" y="30.48"/>
<instance part="R9" gate="1" x="30.48" y="45.72" rot="MR180"/>
<instance part="C3" gate="1" x="22.86" y="53.34" rot="MR180"/>
<instance part="C4" gate="1" x="109.22" y="58.42" rot="MR180"/>
<instance part="R10" gate="1" x="109.22" y="48.26"/>
<instance part="S4" gate="1" x="76.2" y="10.16"/>
<instance part="IC1" gate="B" x="55.88" y="27.94"/>
<instance part="IN" gate="-L" x="15.24" y="73.66"/>
<instance part="IN" gate="-GND" x="15.24" y="63.5"/>
<instance part="IN" gate="-R" x="15.24" y="53.34"/>
<instance part="OUT" gate="-L" x="81.28" y="93.98" rot="R180"/>
<instance part="OUT" gate="-GND" x="81.28" y="88.9" rot="R180"/>
<instance part="OUT" gate="-R" x="83.82" y="22.86" rot="R180"/>
<instance part="IC1" gate="B*" x="104.14" y="27.94" rot="MR180"/>
<instance part="S5" gate="1" x="22.86" y="33.02"/>
<instance part="U$1" gate="1" x="66.04" y="7.62" rot="R180"/>
</instances>
<busses>
</busses>
<nets>
<net name="N$1" class="0">
<segment>
<pinref part="IC1" gate="A" pin="AMP/BIAS"/>
<pinref part="R4" gate="1" pin="2"/>
<wire x1="66.04" y1="106.68" x2="66.04" y2="104.14" width="0.1524" layer="91"/>
</segment>
</net>
<net name="N$2" class="0">
<segment>
<pinref part="C1" gate="1" pin="-"/>
<pinref part="R2" gate="1" pin="2"/>
<wire x1="25.4" y1="73.66" x2="30.48" y2="73.66" width="0.1524" layer="91"/>
<wire x1="30.48" y1="73.66" x2="30.48" y2="76.2" width="0.1524" layer="91"/>
</segment>
</net>
<net name="N$4" class="0">
<segment>
<pinref part="R1" gate="1" pin="1"/>
<pinref part="IC1" gate="A" pin="-IN"/>
<wire x1="30.48" y1="101.6" x2="30.48" y2="104.14" width="0.1524" layer="91"/>
<wire x1="30.48" y1="104.14" x2="45.72" y2="104.14" width="0.1524" layer="91"/>
</segment>
</net>
<net name="N$5" class="0">
<segment>
<pinref part="IC1" gate="A" pin="DIODE/BIAS"/>
<wire x1="45.72" y1="99.06" x2="38.1" y2="99.06" width="0.1524" layer="91"/>
<wire x1="38.1" y1="99.06" x2="38.1" y2="132.08" width="0.1524" layer="91"/>
<wire x1="38.1" y1="132.08" x2="116.84" y2="132.08" width="0.1524" layer="91"/>
<wire x1="116.84" y1="132.08" x2="116.84" y2="86.36" width="0.1524" layer="91"/>
<wire x1="116.84" y1="86.36" x2="109.22" y2="86.36" width="0.1524" layer="91"/>
<pinref part="IC1" gate="A*" pin="BUFF/OUT"/>
<wire x1="109.22" y1="86.36" x2="109.22" y2="88.9" width="0.1524" layer="91"/>
<pinref part="R6" gate="1" pin="2"/>
<wire x1="109.22" y1="83.82" x2="109.22" y2="86.36" width="0.1524" layer="91"/>
<junction x="109.22" y="86.36"/>
</segment>
</net>
<net name="GND" class="0">
<segment>
<pinref part="C2" gate="1" pin="-"/>
<pinref part="S2" gate="1" pin="GND"/>
<wire x1="119.38" y1="60.96" x2="119.38" y2="63.5" width="0.1524" layer="91"/>
<wire x1="119.38" y1="63.5" x2="109.22" y2="63.5" width="0.1524" layer="91"/>
<wire x1="109.22" y1="63.5" x2="109.22" y2="66.04" width="0.1524" layer="91"/>
<pinref part="C4" gate="1" pin="-"/>
<wire x1="109.22" y1="60.96" x2="109.22" y2="63.5" width="0.1524" layer="91"/>
<junction x="109.22" y="63.5"/>
</segment>
<segment>
<pinref part="R5" gate="1" pin="2"/>
<wire x1="73.66" y1="86.36" x2="73.66" y2="83.82" width="0.1524" layer="91"/>
<wire x1="73.66" y1="83.82" x2="76.2" y2="83.82" width="0.1524" layer="91"/>
<pinref part="S3" gate="1" pin="GND"/>
<wire x1="76.2" y1="83.82" x2="76.2" y2="81.28" width="0.1524" layer="91"/>
<wire x1="81.28" y1="88.9" x2="78.74" y2="88.9" width="0.1524" layer="91"/>
<wire x1="78.74" y1="88.9" x2="78.74" y2="83.82" width="0.1524" layer="91"/>
<wire x1="78.74" y1="83.82" x2="76.2" y2="83.82" width="0.1524" layer="91"/>
<junction x="76.2" y="83.82"/>
<pinref part="OUT" gate="-GND" pin="P$1"/>
</segment>
<segment>
<pinref part="R2" gate="1" pin="1"/>
<pinref part="R1" gate="1" pin="2"/>
<wire x1="30.48" y1="86.36" x2="30.48" y2="88.9" width="0.1524" layer="91"/>
<wire x1="30.48" y1="88.9" x2="30.48" y2="91.44" width="0.1524" layer="91"/>
<wire x1="30.48" y1="88.9" x2="38.1" y2="88.9" width="0.1524" layer="91"/>
<wire x1="38.1" y1="88.9" x2="38.1" y2="93.98" width="0.1524" layer="91"/>
<junction x="30.48" y="88.9"/>
<pinref part="IC1" gate="A" pin="+IN"/>
<wire x1="38.1" y1="93.98" x2="45.72" y2="93.98" width="0.1524" layer="91"/>
<wire x1="30.48" y1="88.9" x2="22.86" y2="88.9" width="0.1524" layer="91"/>
<wire x1="22.86" y1="88.9" x2="22.86" y2="86.36" width="0.1524" layer="91"/>
<pinref part="PWR" gate="2" pin="GND"/>
</segment>
<segment>
<pinref part="S1" gate="1" pin="GND"/>
<wire x1="38.1" y1="60.96" x2="38.1" y2="63.5" width="0.1524" layer="91"/>
<wire x1="38.1" y1="63.5" x2="15.24" y2="63.5" width="0.1524" layer="91"/>
<pinref part="IN" gate="-GND" pin="P$1"/>
</segment>
<segment>
<pinref part="R9" gate="1" pin="1"/>
<wire x1="30.48" y1="40.64" x2="30.48" y2="38.1" width="0.1524" layer="91"/>
<wire x1="30.48" y1="38.1" x2="38.1" y2="38.1" width="0.1524" layer="91"/>
<wire x1="38.1" y1="38.1" x2="38.1" y2="33.02" width="0.1524" layer="91"/>
<junction x="30.48" y="38.1"/>
<wire x1="38.1" y1="33.02" x2="45.72" y2="33.02" width="0.1524" layer="91"/>
<wire x1="30.48" y1="38.1" x2="22.86" y2="38.1" width="0.1524" layer="91"/>
<wire x1="22.86" y1="38.1" x2="22.86" y2="35.56" width="0.1524" layer="91"/>
<pinref part="IC1" gate="B" pin="+IN"/>
<pinref part="S5" gate="1" pin="GND"/>
<pinref part="R8" gate="1" pin="1"/>
<wire x1="30.48" y1="35.56" x2="30.48" y2="38.1" width="0.1524" layer="91"/>
</segment>
<segment>
<pinref part="S4" gate="1" pin="GND"/>
<pinref part="R7" gate="1" pin="1"/>
<wire x1="76.2" y1="12.7" x2="76.2" y2="15.24" width="0.1524" layer="91"/>
</segment>
</net>
<net name="N$7" class="0">
<segment>
<pinref part="IC1" gate="A" pin="OUT"/>
<wire x1="71.12" y1="99.06" x2="73.66" y2="99.06" width="0.1524" layer="91"/>
<pinref part="R5" gate="1" pin="1"/>
<wire x1="73.66" y1="99.06" x2="73.66" y2="96.52" width="0.1524" layer="91"/>
<pinref part="IC1" gate="A*" pin="BUFF/IN"/>
<wire x1="73.66" y1="99.06" x2="78.74" y2="99.06" width="0.1524" layer="91"/>
<junction x="73.66" y="99.06"/>
<wire x1="78.74" y1="99.06" x2="93.98" y2="99.06" width="0.1524" layer="91"/>
<wire x1="81.28" y1="93.98" x2="78.74" y2="93.98" width="0.1524" layer="91"/>
<wire x1="78.74" y1="93.98" x2="78.74" y2="99.06" width="0.1524" layer="91"/>
<junction x="78.74" y="99.06"/>
<pinref part="OUT" gate="-L" pin="P$1"/>
</segment>
</net>
<net name="VCC" class="0">
<segment>
<wire x1="60.96" y1="124.46" x2="60.96" y2="119.38" width="0.1524" layer="91"/>
<pinref part="R4" gate="1" pin="1"/>
<wire x1="60.96" y1="119.38" x2="66.04" y2="119.38" width="0.1524" layer="91"/>
<wire x1="66.04" y1="119.38" x2="66.04" y2="116.84" width="0.1524" layer="91"/>
<pinref part="IC1" gate="5" pin="V+"/>
<wire x1="55.88" y1="105.41" x2="55.88" y2="119.38" width="0.1524" layer="91"/>
<wire x1="55.88" y1="119.38" x2="60.96" y2="119.38" width="0.1524" layer="91"/>
<junction x="60.96" y="119.38"/>
<pinref part="PWR" gate="1" pin="VCC"/>
</segment>
<segment>
<pinref part="R3" gate="1" pin="2"/>
<pinref part="U$1" gate="1" pin="VCC"/>
<wire x1="66.04" y1="10.16" x2="66.04" y2="7.62" width="0.1524" layer="91"/>
</segment>
</net>
<net name="VEE" class="0">
<segment>
<pinref part="IC1" gate="5" pin="V-"/>
<wire x1="55.88" y1="86.36" x2="55.88" y2="92.71" width="0.1524" layer="91"/>
<pinref part="PWR" gate="3" pin="VEE"/>
</segment>
</net>
<net name="N$6" class="0">
<segment>
<pinref part="C1" gate="1" pin="+"/>
<wire x1="15.24" y1="73.66" x2="20.32" y2="73.66" width="0.1524" layer="91"/>
<pinref part="IN" gate="-L" pin="P$1"/>
</segment>
</net>
<net name="N$9" class="0">
<segment>
<pinref part="C3" gate="1" pin="-"/>
<pinref part="R9" gate="1" pin="2"/>
<wire x1="25.4" y1="53.34" x2="30.48" y2="53.34" width="0.1524" layer="91"/>
<wire x1="30.48" y1="53.34" x2="30.48" y2="50.8" width="0.1524" layer="91"/>
</segment>
</net>
<net name="N$10" class="0">
<segment>
<wire x1="30.48" y1="22.86" x2="45.72" y2="22.86" width="0.1524" layer="91"/>
<pinref part="IC1" gate="B" pin="-IN"/>
<pinref part="R8" gate="1" pin="2"/>
<wire x1="30.48" y1="25.4" x2="30.48" y2="22.86" width="0.1524" layer="91"/>
</segment>
</net>
<net name="N$11" class="0">
<segment>
<wire x1="45.72" y1="27.94" x2="38.1" y2="27.94" width="0.1524" layer="91"/>
<wire x1="38.1" y1="27.94" x2="38.1" y2="0" width="0.1524" layer="91"/>
<wire x1="38.1" y1="0" x2="116.84" y2="0" width="0.1524" layer="91"/>
<wire x1="116.84" y1="0" x2="116.84" y2="40.64" width="0.1524" layer="91"/>
<wire x1="116.84" y1="40.64" x2="109.22" y2="40.64" width="0.1524" layer="91"/>
<wire x1="109.22" y1="40.64" x2="109.22" y2="38.1" width="0.1524" layer="91"/>
<pinref part="IC1" gate="B" pin="DIODE/BIAS"/>
<pinref part="IC1" gate="B*" pin="BUFF/OUT"/>
<pinref part="R10" gate="1" pin="2"/>
<wire x1="109.22" y1="43.18" x2="109.22" y2="40.64" width="0.1524" layer="91"/>
<junction x="109.22" y="40.64"/>
</segment>
</net>
<net name="N$13" class="0">
<segment>
<wire x1="71.12" y1="27.94" x2="76.2" y2="27.94" width="0.1524" layer="91"/>
<wire x1="76.2" y1="27.94" x2="81.28" y2="27.94" width="0.1524" layer="91"/>
<wire x1="81.28" y1="27.94" x2="93.98" y2="27.94" width="0.1524" layer="91"/>
<wire x1="81.28" y1="22.86" x2="81.28" y2="27.94" width="0.1524" layer="91"/>
<junction x="81.28" y="27.94"/>
<pinref part="IC1" gate="B" pin="OUT"/>
<pinref part="OUT" gate="-R" pin="P$1"/>
<wire x1="81.28" y1="22.86" x2="83.82" y2="22.86" width="0.1524" layer="91"/>
<pinref part="IC1" gate="B*" pin="BUFF/IN"/>
<pinref part="R7" gate="1" pin="2"/>
<wire x1="76.2" y1="25.4" x2="76.2" y2="27.94" width="0.1524" layer="91"/>
<junction x="76.2" y="27.94"/>
</segment>
</net>
<net name="N$14" class="0">
<segment>
<pinref part="C3" gate="1" pin="+"/>
<wire x1="15.24" y1="53.34" x2="20.32" y2="53.34" width="0.1524" layer="91"/>
<pinref part="IN" gate="-R" pin="P$1"/>
</segment>
</net>
<net name="N$8" class="0">
<segment>
<pinref part="R3" gate="1" pin="1"/>
<pinref part="IC1" gate="B" pin="AMP/BIAS"/>
<wire x1="66.04" y1="20.32" x2="66.04" y2="22.86" width="0.1524" layer="91"/>
</segment>
</net>
<net name="N$12" class="0">
<segment>
<pinref part="R10" gate="1" pin="1"/>
<pinref part="C4" gate="1" pin="+"/>
<wire x1="109.22" y1="53.34" x2="109.22" y2="55.88" width="0.1524" layer="91"/>
</segment>
</net>
<net name="N$3" class="0">
<segment>
<pinref part="R6" gate="1" pin="1"/>
<pinref part="C2" gate="1" pin="+"/>
<wire x1="109.22" y1="73.66" x2="109.22" y2="71.12" width="0.1524" layer="91"/>
</segment>
</net>
</nets>
</sheet>
</sheets>
</schematic>
</drawing>
</eagle>
